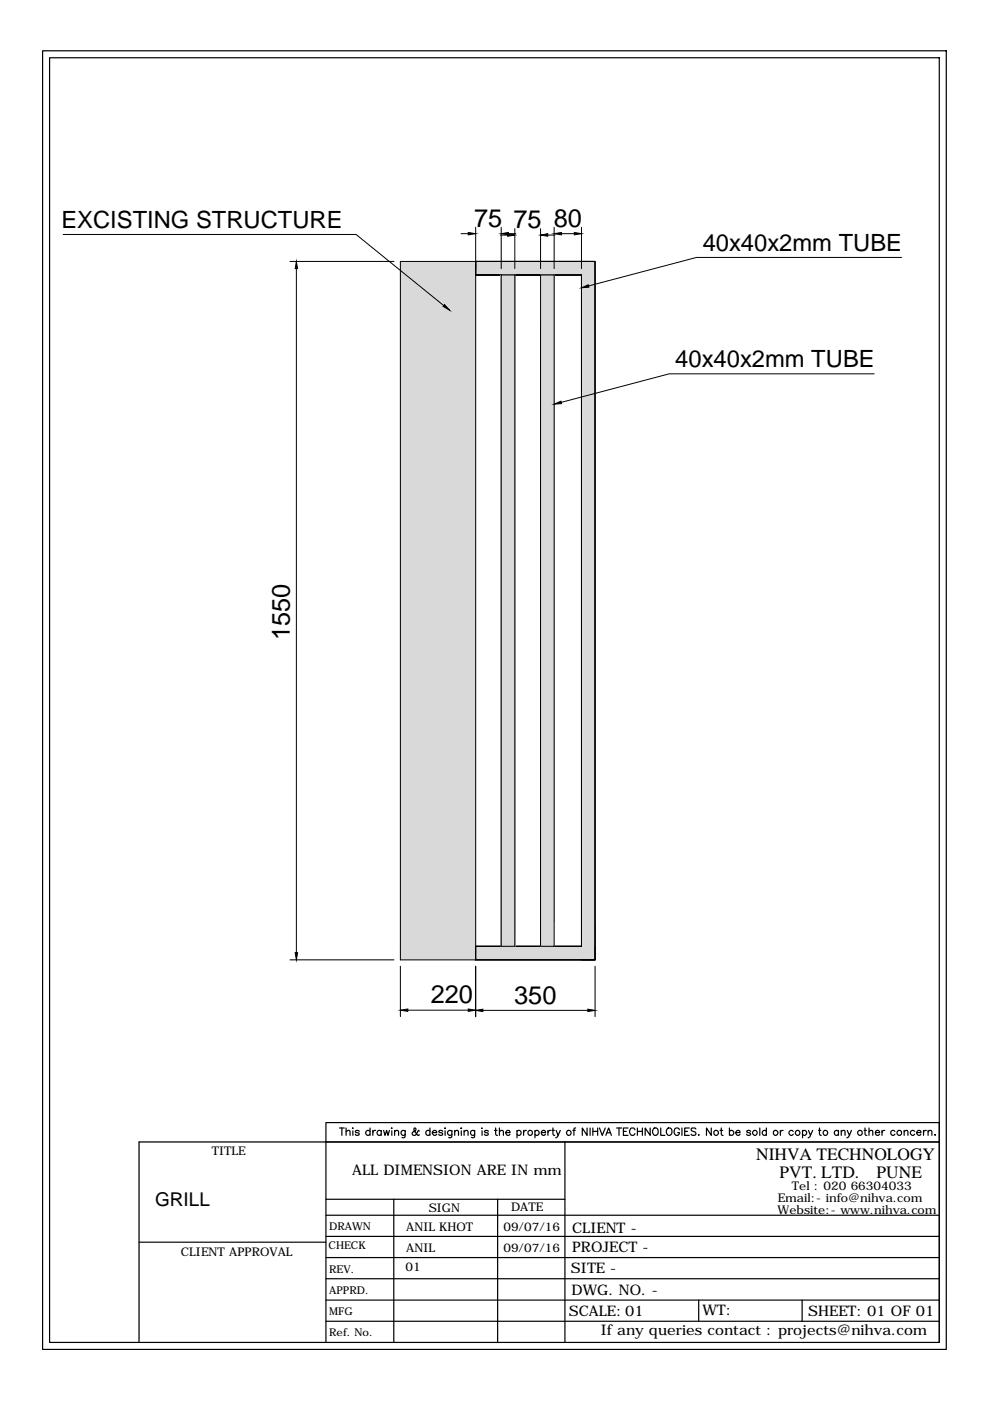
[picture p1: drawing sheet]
<svg xmlns="http://www.w3.org/2000/svg" width="210mm" height="297mm" viewBox="0 0 210 297" stroke-linecap="round" stroke-linejoin="round" font-family="sans-serif">
<!-- layer: 0 -->
<g fill="#d9d9d9" stroke="#d9d9d9" stroke-width=".21">
<path d="M100.9 55.4v2.9h25.3zM100.9 55.4h25.3v2.9z"/>
<path d="M84.9 55.4v2.9h16zM84.9 55.4h16v2.9z"/>
<path d="M123.3 58.3v142.3h2.9zM123.3 58.3h2.9v142.3z"/>
<path d="M84.9 58.3v142.3h16zM84.9 58.3h16v142.3z"/>
<path d="M100.9 200.6v2.9h25.3zM100.9 200.6h25.3v2.9z"/>
<path d="M84.9 200.6v2.9h16zM84.9 200.6h16v2.9z"/>
<path d="M114.6 58.3v142.3h2.9zM114.6 58.3h2.9v142.3z"/>
<path d="M106.3 58.3v142.3h2.8zM106.3 58.3h2.8v142.3z"/>
</g>
<g fill="none" stroke="#000" stroke-width=".21">
<path d="M13.4 49.7h62.1l18.6 15.1M61.5 55.4h22M62.8 57v145M84.9 55.4h41.3v148.1h-41.3zM97.8 49.5h1.5M100.9 55.4h25.3v148.1h-2.9h2.9v-148.1h-25.3v2.9h22.4h-22.4zM100.9 48.2v155.3M100.9 58.3h22.4M106.1 49.8h1.5M106.3 58.3h2.8v142.3h-2.8zM106.3 48.2v8.8M106.3 58.3v142.3"/>
<path d="M107.8 49.5h1.6M109.1 48.5v8.5M109.1 58.3v142.3M114.6 58.3h2.9v142.3h-2.9zM114.6 48.5v8.5M114.6 58.3v142.3M116.1 49.8h1.6M117.5 48.2v8.8M117.5 58.3v142.3M119.1 49.5h2.7M123.3 48.2v8.8M123.3 58.3v142.3"/>
<path d="M191.1 54.6h-43.4l-22.9 6M185.3 79.3h-43.4l-22.9 6M61.5 203.5h22M84.9 204.9v10.6M86.5 214.2h12.8M100.9 204.9v10.7M100.9 200.6h22.4M102.4 214.2h22.2M123.3 200.6h-22.4v2.9h25.3v-2.9M126.2 204.9v10.7"/>
</g>
<g fill="#000" stroke="#000" stroke-width=".21">
<path d="M62.8 55.4l.3 1.6h-.5zM99.3 49.3l1.6 .2-1.6 .3zM107.6 49.5l1.5 .3-1.5 .3zM106.3 49.5l1.5-.2v.5zM114.6 49.8l1.5-.3v.6zM117.5 49.5l1.6-.2v.5zM121.8 49.3l1.5 .2-1.5 .3zM94.2 64.6l1.1 1.2-1.3-.8zM123.3 61l1.4-.6 .2 .5zM117.5 85.7l1.4-.6 .2 .5zM62.6 202h.5l-.3 1.5zM84.9 214.2l1.6-.3v.5z"/>
<path d="M99.3 213.9l1.6 .3-1.6 .2zM100.9 214.2l1.5-.2v.5zM124.6 214l1.6 .2-1.6 .3z"/>
</g>
<g fill="none" stroke="#000" stroke-width=".25">
<path d="M9 10.8h191.6v275.3h-191.6zM10.5 12.2h188.7v272.4h-188.7zM72 239.2h1M72.5 239.2v1.5M73.4 240l.4-.3h.3l.1 1M73.4 239.2v1.5M74.7 239.2h.2zM74.8 239.7v1M76.2 239.9l-.1-.2a.54 .54 0 0 0-.8 .2l.2 .2 .6 .2 .1 .2a.47 .47 0 0 1-.5 .2 .47 .47 0 0 1-.4-.2M78.5 239.9a.51 .51 0 0 0-.8-.1 .51 .51 0 0 0 0 .8 .51 .51 0 0 0 .8-.1M78.5 239.2v1.5M79.1 239.7v1"/>
<path d="M79.6 239.7a.5 .5 0 0 0-.5 .4M80.8 239.9a.49 .49 0 0 0-.7-.1 .49 .49 0 0 0 0 .7 .49 .49 0 0 0 .7 0M80.8 239.7v1M81.3 239.7l.3 1 .4-1 .3 1 .3-1M83 239.2h.2zM83.1 239.7v1M83.7 240l.2-.3a.38 .38 0 0 1 .6 .3v.7M83.7 239.7v1M85.9 239.7l-.1 1.4-.2 .1-.4-.1M85.9 239.9a.49 .49 0 0 0-.7-.1 .49 .49 0 0 0 0 .7 .49 .49 0 0 0 .7 0M88.9 239.8l-.2-.1a1.01 1.01 0 0 1-1.2 .9l-.1-.5 .8-.6-.1-.3h-.3v.2a1.42 1.42 0 0 0 .7 1.2l.3 .1 .1-.1M91.2 239.9a.49 .49 0 0 0-.8-.1 .49 .49 0 0 0 0 .7 .49 .49 0 0 0 .8 0"/>
<path d="M91.2 239.2v1.5M93.9 239.9a.51 .51 0 0 0-.9 0l.2 .2 .6 .2 .1 .2a.47 .47 0 0 1-.5 .2 .47 .47 0 0 1-.4-.2M94.3 239.2h.2zM94.4 239.7v1M95.8 239.7l-.1 1.4-.2 .1-.4-.1M95.8 239.9a.51 .51 0 0 0-.7-.1 .51 .51 0 0 0 0 .8 .51 .51 0 0 0 .7-.1M96.4 240l.3-.3h.4l.1 1M96.4 239.7v1M97.7 239.2h.2zM97.8 239.7v1M98.4 240l.4-.3h.4v1M98.4 239.7v1"/>
<path d="M100.6 239.7v1.4l-.3 .1-.3-.1M100.6 239.9a.49 .49 0 0 0-.7-.1 .49 .49 0 0 0 0 .7 .49 .49 0 0 0 .7 0M102.1 239.2h.1zM102.2 239.7v1M103.5 239.9v-.2a.54 .54 0 0 0-.8 .2l.2 .2 .6 .2v.2a.44 .44 0 0 1-.4 .2 .44 .44 0 0 1-.4-.2M104.8 239.7h.6M105.1 239.2v1.2l.1 .2 .3 .1M105.9 240l.4-.3h.4v1M105.9 239.2v1.5M109.6 239.9a.49 .49 0 0 1 .7-.1 .49 .49 0 0 1 0 .7 .49 .49 0 0 1-.7 0M109.6 239.7v1.5M111 239.7v1"/>
<path d="M111.6 239.7l-.5 .2-.1 .2M113.4 239.9a.49 .49 0 0 1 .8-.1 .49 .49 0 0 1 0 .7 .49 .49 0 0 1-.8 0M113.4 239.7v1.5M116.2 239.7v1M116.8 239.7a.5 .5 0 0 0-.6 .4M117 239.7h.5M117.2 239.2v1.2l.1 .2 .3 .1M117.9 239.7l.4 1 .5-1M121.5 239.7h.5M122.1 239.2h-.3l-.1 .3v1.2M124.5 239.2v1.5l-1-1.5v1.5M125.1 239.2v1.5"/>
<path d="M125.7 239.2v1.5M125.7 239.9h1M126.7 239.2v1.5M127.1 239.2l.6 1.5 .6-1.5M130.7 239.2h1.1M131.2 239.2v1.5M132.2 239.9h.6M133.2 239.2h-1v1.5h1M134.6 239.5a.59 .59 0 0 0-.6-.3 .59 .59 0 0 0-.5 .5v.4a.59 .59 0 0 0 .5 .6 .59 .59 0 0 0 .6-.4M135.1 239.9h1.1M135.1 239.2v1.5M136.2 239.2v1.5"/>
<path d="M137.9 239.2v1.5l-1.1-1.5v1.5M138.7 239.2a.8 .8 0 0 1 .9 .5 .8 .8 0 0 1-.5 1 .84 .84 0 0 1-.8-.6 .84 .84 0 0 1 .4-.9zM140.1 239.2v1.5h.9M141.6 239.2a.8 .8 0 0 1 .9 .5 .8 .8 0 0 1-.5 1 .84 .84 0 0 1-.7-.6 .84 .84 0 0 1 .3-.9zM144 239.5a.56 .56 0 0 0-.6-.4 .56 .56 0 0 0-.5 .6v.4a.56 .56 0 0 0 .5 .6 .56 .56 0 0 0 .6-.4v-.2h-.3M144.6 239.2v1.5M145.2 239.9h.6M146.1 239.2h-.9v1.5h.9M147.5 239.4l-.3-.2h-.5l-.2 .2 .2 .3 .8 .4v.4a.62 .62 0 0 1-1 0M150.8 239.2v1.5l-1-1.5v1.5M152.7 239.7h.5M152.9 239.2v1.2l.1 .2 .3 .1"/>
<path d="M154.7 239.9a.51 .51 0 0 1 .7-.1 .51 .51 0 0 1 0 .8 .51 .51 0 0 1-.7-.1M154.7 239.2v1.5M159.1 239.9a.51 .51 0 0 0-.8 0l.1 .1 .7 .3v.2a.47 .47 0 0 1-.4 .2 .47 .47 0 0 1-.4-.2M161.1 239.2v1.5M162.5 239.9a.49 .49 0 0 0-.7-.1 .49 .49 0 0 0 0 .7 .49 .49 0 0 0 .7 0M162.5 239.2v1.5M165.5 239.7v1M166 239.7a.5 .5 0 0 0-.5 .4M168.2 239.9a.51 .51 0 0 0-.8-.1 .51 .51 0 0 0 0 .8 .51 .51 0 0 0 .8-.1M170.2 239.9a.49 .49 0 0 1 .7-.1 .49 .49 0 0 1 0 .7 .49 .49 0 0 1-.7 0M170.2 239.7v1.5M171.4 239.7l.4 1 .5-1"/>
<path d="M173.5 239.7h.5M173.8 239.2v1.2v.2l.3 .1M177.8 239.9a.49 .49 0 0 0-.8-.1 .49 .49 0 0 0 0 .7 .49 .49 0 0 0 .8 0M177.8 239.7v1M178.4 240l.3-.3h.4l.1 1M178.4 239.7v1M179.6 239.7l.5 1 .4-1M183.2 239.7h.5M183.4 239.2v1.2l.1 .2 .3 .1M184.2 240l.4-.3h.4l.1 1M184.2 239.2v1.5M187 239.7v1"/>
<path d="M187.6 239.7a.5 .5 0 0 0-.6 .4M189.8 239.9a.49 .49 0 0 0-.8-.1 .49 .49 0 0 0 0 .7 .49 .49 0 0 0 .8 0M191.7 240l.4-.3h.3l.1 1M191.7 239.7v1M193.9 239.9a.51 .51 0 0 0-.7-.1 .51 .51 0 0 0 0 .8 .51 .51 0 0 0 .7-.1M195.8 239.7v1M196.4 239.7a.5 .5 0 0 0-.6 .4M196.8 240l.4-.3h.3l.1 1M196.8 239.7v1M69.1 257.7h130.1M69.1 242.1v42.5M69.1 254.3h50.7"/>
<path d="M83.5 254.3v30.3M91.7 240.1h.9a.47 .47 0 0 0-.5-.5 .47 .47 0 0 0-.4 .5l.1 .4a.47 .47 0 0 0 .4 .2 .47 .47 0 0 0 .4-.2M105.5 254.3v30.3M107.2 240.1h.9l-.1-.3a.49 .49 0 0 0-.7 .1 .49 .49 0 0 0 .1 .7 .49 .49 0 0 0 .7-.1M114.8 240.1h.9a.46 .46 0 0 0-.6-.5 .46 .46 0 0 0-.3 .7 .47 .47 0 0 0 .3 .4 .47 .47 0 0 0 .6-.2M118.3 240.7l-.1 .3-.4 .2M119.8 242.1v42.5M128.5 240.7l.5-1.5 .6 1.5M128.7 240.2h.7M148.1 240.6v.1zM156 240.1h.9v-.3a.49 .49 0 0 0-.8 0 .49 .49 0 0 0 .1 .8 .49 .49 0 0 0 .7-.1M171.8 240.7l-.1 .3-.4 .2"/>
<path d="M180.1 240.7l-.3 .4-.3 .1M185.6 240.1h.9a.46 .46 0 0 0-.5-.5 .46 .46 0 0 0-.4 .7 .47 .47 0 0 0 .4 .4 .47 .47 0 0 0 .5-.2M194.4 240.1h.9l-.1-.3a.49 .49 0 0 0-.7 0 .49 .49 0 0 0 0 .8 .49 .49 0 0 0 .8-.1M198.3 240.6v.1zM29.5 263.4h39.6M69.1 271.1h130.1M69.1 266.6h130.1M69.1 262.1h130.1M69.1 275.6h130.1M148.1 275.6v4.5M170.1 275.6v4.5M29.5 284.6v-42.5h169.7h-130.1v-4.1h130.1v46.6"/>
<path d="M69.1 280.1h130.1"/>
<circle cx="112.4" cy="240.2" r=".52"/>
<circle cx="120.6" cy="240.2" r=".51"/>
<circle cx="151.8" cy="240.2" r=".52"/>
<circle cx="160.1" cy="240.2" r=".51"/>
<circle cx="164.4" cy="240.2" r=".52"/>
<circle cx="169.1" cy="240.2" r=".51"/>
<circle cx="175" cy="240.2" r=".51"/>
<circle cx="182.3" cy="240.2" r=".52"/>
<circle cx="190.7" cy="240.2" r=".52"/>
</g>
<g font-size="5.4">
<text x="100.5" y="48.1">75</text>
<text x="108.9" y="48.4">75</text>
<text x="117.4" y="48.1">80</text>
<text x="61.4" y="135.7" transform="rotate(-90 61.4 135.7)">1550</text>
<text x="91.3" y="212.7">220</text>
<text x="109" y="212.8">350</text>
</g>
<g font-size="5">
<text x="13" y="48.3">EXCISTING STRUCTURE</text>
<text x="149" y="53.1">40x40x2mm TUBE</text>
<text x="143.2" y="77.9">40x40x2mm TUBE</text>
</g>
<text font-size="4" x="32.9" y="255.8">GRILL</text>
<g font-size="3.7">
<text x="160.3" y="245.9">NIHVA TECHNOLOGY</text>
<text x="165.3" y="249.7">PVT. LTD.</text>
<text x="185.9" y="249.7">PUNE</text>
</g>
<g font-size="3.1">
<text x="74.6" y="249.1">ALL DIMENSION ARE IN mm</text>
<text x="121.3" y="261.3">CLIENT -</text>
<text x="121" y="270">SITE -</text>
<text x="121.3" y="265.5">PROJECT -</text>
<text x="121.2" y="274.5">DWG. NO. -</text>
<text x="120.6" y="278.9">SCALE:01</text>
<text x="148.9" y="278.9">WT:</text>
<text x="171.4" y="278.9">SHEET: 01 OF 01</text>
<text x="127.4" y="283.1">If any queries contact : projects@nihva.com</text>
</g>
<g font-size="2.5">
<text x="44.9" y="244.9">TITLE</text>
<text x="90.9" y="257">SIGN</text>
<text x="108.3" y="256.8">DATE</text>
<text x="164.9" y="257.4">Website:- www.nihva.com</text>
<text x="164.9" y="254.9">Email:- info@nihva.com</text>
<text x="167.9" y="252.4">Tel : 020 66304033</text>
<text x="86.1" y="261">ANIL KHOT</text>
<text x="106.7" y="261">09/07/16</text>
<text x="38.4" y="266.3">CLIENT APPROVAL</text>
<text x="86" y="269.4">01</text>
<text x="86.1" y="265.4">ANIL</text>
<text x="106.7" y="265.4">09/07/16</text>
</g>
<g font-size="2.3">
<text x="69.8" y="260.8">DRAWN</text>
<text x="69.7" y="264.8">CHECK</text>
<text x="69.8" y="269.8">REV.</text>
<text x="69.8" y="274.3">APPRD.</text>
<text x="69.8" y="278.8">MFG</text>
<text x="69.8" y="283.4">Ref. No.</text>
</g>
</svg>
